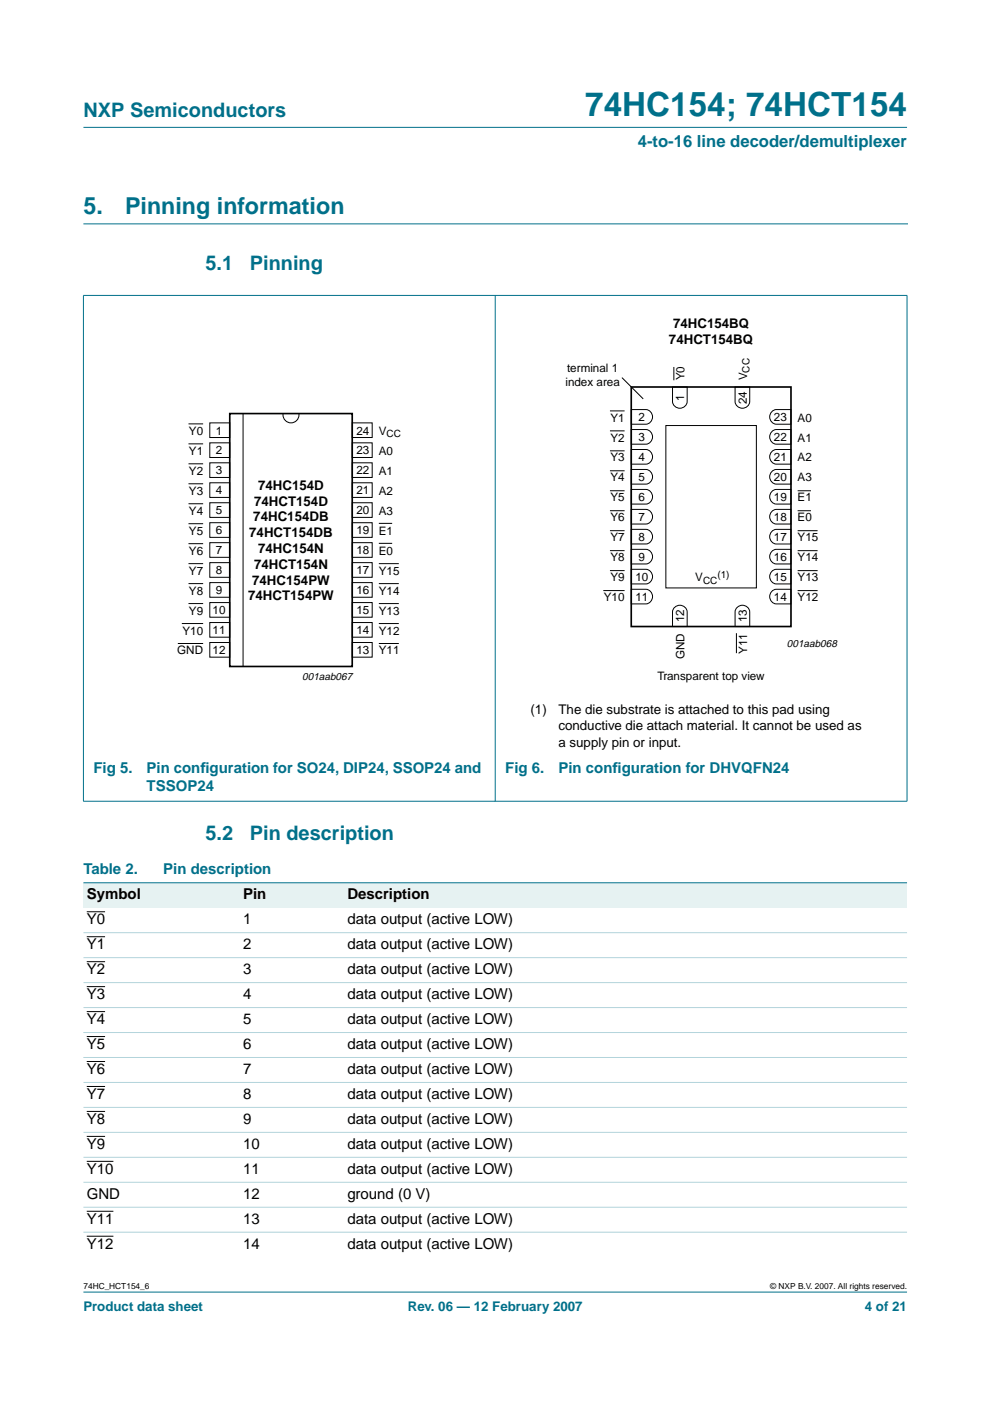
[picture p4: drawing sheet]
<svg xmlns="http://www.w3.org/2000/svg" width="210mm" height="297mm" viewBox="0 0 210 297" stroke-linecap="round" stroke-linejoin="round" font-family="sans-serif">
<g fill="#00708a" stroke="#00708a" stroke-width=".21">
<path d="M17.7 273.9h174.6z"/>
<path d="M17.7 27h174.6z"/>
<path d="M17.7 62.7v107.1z"/>
<path d="M105 62.6v107.3z"/>
<path d="M192.3 62.7v107.1z"/>
<path d="M17.6 62.6h174.8z"/>
<path d="M17.6 169.9h174.8z"/>
</g>
<path d="M17.7 47.5h174.7" fill="none" stroke="#00708a" stroke-width=".21"/>
<g fill="none" stroke="#000" stroke-width=".21">
<path d="M142.9 77.8v2.8M40 98.3h3.1M40 94.1h3.1M40 89.9h3.1M44.5 89.7h4.2v3.1h-4.2zM44.5 93.9h4.2v3.1h-4.2zM44.5 98.1h4.2v3.1h-4.2zM51.5 87.7v53.7M60 87.7a1.71 1.71 0 0 0 1.7 2 1.71 1.71 0 0 0 1.7-2M74.7 98.1h4.2v3.1h-4.2zM74.7 89.7h4.2v3.1h-4.2zM74.7 93.9h4.2v3.1h-4.2z"/>
<path d="M129.3 87.1h3.1M129.3 91.4h3.1M129.3 95.6h3.1M129.3 99.8h3.1M131.9 80.1l4.5 4.5M133.8 99.5h3.1a1.56 1.56 0 0 1 1.5 1.6 1.56 1.56 0 0 1-1.5 1.5h-3.1zM133.8 95.3h3.1a1.56 1.56 0 0 1 1.5 1.6 1.56 1.56 0 0 1-1.5 1.5h-3.1zM133.8 91.1h3.1a1.56 1.56 0 0 1 1.5 1.5 1.56 1.56 0 0 1-1.5 1.6h-3.1zM133.8 86.8h3.1a1.56 1.56 0 0 1 1.5 1.6 1.56 1.56 0 0 1-1.5 1.5h-3.1zM141.2 90.2h19.2v34.5h-19.2zM142.6 82h3.1v3.1a1.56 1.56 0 0 1-1.6 1.5 1.56 1.56 0 0 1-1.5-1.5zM155.9 82h3.1v3.1a1.56 1.56 0 0 1-1.6 1.5 1.56 1.56 0 0 1-1.5-1.5z"/>
<path d="M163.8 99.9l.8-.4h3.1v3.1h-3.1a1.57 1.57 0 0 1-1.3-1.1 1.57 1.57 0 0 1 .5-1.6zM163.8 95.6l.8-.3h3.1v3.1h-3.1a1.57 1.57 0 0 1-1.3-1.1 1.57 1.57 0 0 1 .5-1.7zM163.8 91.4l.8-.3h3.1v3.1h-3.1a1.57 1.57 0 0 1-1.3-1.1 1.57 1.57 0 0 1 .5-1.7zM163.8 87.2l.8-.4h3.1v3.1h-3.1a1.57 1.57 0 0 1-1.3-1.1 1.57 1.57 0 0 1 .5-1.6zM40 119.5h3.1M40 115.3h3.1M40 111h3.1M40 106.8h3.1M40 102.6h3.1M44.5 102.4h4.2v3.1h-4.2zM44.5 106.6h4.2v3.1h-4.2zM44.5 110.8h4.2v3.1h-4.2z"/>
<path d="M44.5 115.1h4.2v3.1h-4.2zM44.5 119.3h4.2v3.1h-4.2zM74.7 115.1h4.2v3.1h-4.2zM74.7 119.3h4.2v3.1h-4.2zM74.7 106.6h4.2v3.1h-4.2zM74.7 110.8h4.2v3.1h-4.2zM74.7 102.4h4.2v3.1h-4.2zM80.3 111h2.8M80.3 115.2h2.8M80.3 119.5h4.3M129.3 104.1h3.1M129.3 108.3h3.1"/>
<path d="M129.3 112.5h3.1M129.3 116.7h3.1M133.8 116.5h3.1a1.56 1.56 0 0 1 1.5 1.5 1.56 1.56 0 0 1-1.5 1.6h-3.1zM133.8 108h3.1a1.56 1.56 0 0 1 1.5 1.6 1.56 1.56 0 0 1-1.5 1.5h-3.1zM133.8 103.8h3.1a1.56 1.56 0 0 1 1.5 1.5 1.56 1.56 0 0 1-1.5 1.6h-3.1zM133.8 112.2h3.1a1.56 1.56 0 0 1 1.5 1.6 1.56 1.56 0 0 1-1.5 1.5h-3.1zM163.8 116.8l.8-.3h3.1v3.1h-3.1a1.57 1.57 0 0 1-1.3-1.1 1.57 1.57 0 0 1 .5-1.7zM163.8 112.6l.8-.4h3.1v3.1h-3.1a1.57 1.57 0 0 1-1.3-1.1 1.57 1.57 0 0 1 .5-1.6zM163.8 108.3l.8-.3h3.1v3.1h-3.1a1.57 1.57 0 0 1-1.3-1.1 1.57 1.57 0 0 1 .5-1.7zM163.8 104.1l.8-.3h3.1v3.1h-3.1a1.57 1.57 0 0 1-1.3-1.1 1.57 1.57 0 0 1 .5-1.7zM169.1 104.1h2.8M169.1 108.3h2.8"/>
<path d="M169.1 112.5h4.3M169.1 116.8h4.3M37.7 136.4h5.4M38.6 132.2h4.5M40 123.7h3.1M40 128h3.1M44.5 123.5h4.2v3.1h-4.2zM44.5 127.8h4.2v3.1h-4.2zM44.5 132h4.2v3.1h-4.2zM44.5 136.2h4.2v3.1h-4.2zM74.7 132h4.2v3.1h-4.2zM74.7 136.2h4.2v3.1h-4.2z"/>
<path d="M74.7 123.5h4.2v3.1h-4.2zM74.7 127.8h4.2v3.1h-4.2zM80.3 123.7h4.3M80.3 128h4.3M80.3 132.2h4.3M80.3 136.4h4.3M127.9 125.2h4.5M129.3 121h3.1M133.8 124.9h3.1a1.56 1.56 0 0 1 1.5 1.6 1.56 1.56 0 0 1-1.5 1.5h-3.1zM133.8 120.7h3.1a1.56 1.56 0 0 1 1.5 1.6 1.56 1.56 0 0 1-1.5 1.5h-3.1zM142.9 128.9a1.57 1.57 0 0 1 1.7-.5 1.57 1.57 0 0 1 1.1 1.3v3.1h-3.1v-3.1zM156.1 134.2v4.3"/>
<path d="M156.2 128.9a1.57 1.57 0 0 1 1.6-.5 1.57 1.57 0 0 1 1.2 1.3v3.1h-3.1v-3.1zM163.8 125.3l.8-.4h3.1v3.1h-3.1a1.57 1.57 0 0 1-1.3-1.1 1.57 1.57 0 0 1 .5-1.6zM163.8 121l.8-.3h3.1v3.1h-3.1a1.57 1.57 0 0 1-1.3-1.1 1.57 1.57 0 0 1 .5-1.7zM169.1 125.2h4.3M169.1 121h4.3"/>
</g>
<path d="M48.7 87.7h26v53.6h-26zM133.8 82.1h33.9v50.7h-33.9z" fill="none" stroke="#000" stroke-width=".35"/>
<g fill="#e6f2f2">
<path d="M17.7 187.2h33.1v5.3h-33.1z" fill-rule="evenodd"/>
<path d="M50.8 187.2h22.1v5.3h-22.1z" fill-rule="evenodd"/>
<path d="M72.9 187.2h119.4v5.3h-119.4z" fill-rule="evenodd"/>
</g>
<g fill="none" stroke="#000" stroke-width=".21">
<path d="M18.4 193.3h3.9M18.4 198.6h3.9M18.4 203.9h3.9M18.4 209.2h3.9M18.4 214.5h3.9M18.4 219.8h3.9M18.4 225.1h3.9M18.4 230.4h3.9M18.4 235.6h3.9M18.4 240.9h3.9M18.4 246.2h5.6M18.4 256.8h5.6"/>
<path d="M18.4 262.1h5.6"/>
</g>
<path d="M17.7 187.2h174.6z" fill="#00708a" stroke="#00708a" stroke-width=".21"/>
<g fill="#b3d4db" stroke="#b3d4db" stroke-width=".21">
<path d="M17.7 197.7h174.6z"/>
<path d="M17.7 203h174.6z"/>
<path d="M17.7 208.3h174.6z"/>
<path d="M17.7 213.6h174.6z"/>
<path d="M17.7 218.9h174.6z"/>
<path d="M17.7 224.2h174.6z"/>
<path d="M17.7 229.5h174.6z"/>
<path d="M17.7 234.8h174.6z"/>
<path d="M17.7 240.1h174.6z"/>
<path d="M17.7 245.4h174.6z"/>
<path d="M17.7 250.7h174.6z"/>
<path d="M17.7 256h174.6z"/>
<path d="M17.7 261.2h174.6z"/>
</g>
<text font-size="7.1" fill="#00708a" x="124.1" y="24.7">74HC154; 74HCT154</text>
<g font-size="4.9" fill="#00708a">
<text x="17.7" y="45.5">5.</text>
<text x="26.5" y="45.5">Pinning information</text>
</g>
<g font-size="4.2" fill="#00708a">
<text x="17.7" y="24.9">NXP Semiconductors</text>
<text x="43.6" y="57.3">5.1</text>
<text x="53" y="57.3">Pinning</text>
<text x="43.6" y="178">5.2</text>
<text x="53" y="178">Pin description</text>
</g>
<text font-size="3.5" fill="#00708a" x="135.2" y="31.1">4-to-16 line decoder/demultiplexer</text>
<g font-size="3.2" fill="#00708a">
<text x="19.8" y="163.9">Fig 5.</text>
<text x="31.1" y="167.8">TSSOP24</text>
<text x="31.1" y="163.9">Pin conf</text>
<text x="42.5" y="163.9">iguration for SO24, DIP24, SSOP24 and</text>
<text x="107.1" y="163.9">Fig 6.</text>
<text x="118.4" y="163.9">Pin conf</text>
<text x="129.9" y="163.9">iguration for DHVQFN24</text>
<text x="17.7" y="185.4">Table 2.</text>
<text x="34.6" y="185.4">Pin description</text>
</g>
<g font-size="3.2">
<text x="18.4" y="190.7">Symbol</text>
<text x="51.5" y="190.7">Pin</text>
<text x="73.7" y="190.7">Description</text>
<text x="18.4" y="196">Y0</text>
<text x="51.5" y="196">1</text>
<text x="73.7" y="196">data output (active LOW)</text>
<text x="18.4" y="201.3">Y1</text>
<text x="51.5" y="201.3">2</text>
<text x="73.7" y="201.3">data output (active LOW)</text>
<text x="18.4" y="206.6">Y2</text>
<text x="51.5" y="206.6">3</text>
<text x="73.7" y="206.6">data output (active LOW)</text>
<text x="18.4" y="211.9">Y3</text>
<text x="51.5" y="211.9">4</text>
<text x="73.7" y="211.9">data output (active LOW)</text>
<text x="18.4" y="217.2">Y4</text>
<text x="51.5" y="217.2">5</text>
<text x="73.7" y="217.2">data output (active LOW)</text>
<text x="18.4" y="222.4">Y5</text>
<text x="18.4" y="227.7">Y6</text>
<text x="51.5" y="222.4">6</text>
<text x="51.5" y="227.7">7</text>
<text x="73.7" y="222.4">data output (active LOW)</text>
<text x="73.7" y="227.7">data output (active LOW)</text>
<text x="18.4" y="233">Y7</text>
<text x="51.5" y="233">8</text>
<text x="73.7" y="233">data output (active LOW)</text>
<text x="18.4" y="238.3">Y8</text>
<text x="51.5" y="238.3">9</text>
<text x="73.7" y="238.3">data output (active LOW)</text>
<text x="18.4" y="243.6">Y9</text>
<text x="51.5" y="243.6">10</text>
<text x="73.7" y="243.6">data output (active LOW)</text>
<text x="18.4" y="248.9">Y10</text>
<text x="51.5" y="248.9">11</text>
<text x="73.7" y="248.9">data output (active LOW)</text>
<text x="18.4" y="254.2">GND</text>
<text x="51.5" y="254.2">12</text>
<text x="73.7" y="254.2">ground (0 V)</text>
<text x="18.4" y="259.5">Y11</text>
<text x="51.5" y="259.5">13</text>
<text x="73.7" y="259.5">data output (active LOW)</text>
<text x="18.4" y="264.8">Y12</text>
<text x="51.5" y="264.8">14</text>
<text x="73.7" y="264.8">data output (active LOW)</text>
</g>
<g font-size="2.8">
<text x="142.7" y="69.6">74HC154BQ</text>
<text x="141.8" y="73">74HCT154BQ</text>
<text x="53.9" y="107.2">74HCT154D</text>
<text x="54.7" y="103.8">74HC154D</text>
<text x="52.8" y="113.9">74HCT154DB</text>
<text x="53.7" y="110.6">74HC154DB</text>
<text x="54.7" y="117.3">74HC154N</text>
<text x="53.5" y="124">74HC154PW</text>
<text x="53.9" y="120.6">74HCT154N</text>
<text x="52.6" y="127.3">74HCT154PW</text>
<text x="112.5" y="151.3">(1)</text>
<text x="118.4" y="154.8">conductive die attach material. It cannot be used as</text>
<text x="118.4" y="151.3">The die substrate is attached to this pad using</text>
<text x="118.4" y="158.4">a supply pin or input.</text>
</g>
<g font-size="2.8" fill="#00708a">
<text x="17.7" y="278">Product data sheet</text>
<text x="86.5" y="278">Rev. 06 — 12 February 2007</text>
<text x="183.4" y="278">4 of 21</text>
</g>
<g font-size="2.5">
<text x="119.9" y="81.9">index area</text>
<text x="120.2" y="78.9">terminal 1</text>
<text x="145.1" y="80.6" transform="rotate(-90 145.1 80.6)">Y0</text>
<text x="158.4" y="80.6" transform="rotate(-90 158.4 80.6)">V</text>
<text x="129.4" y="89.4">Y1</text>
<text x="135.4" y="89.3">2</text>
<text x="145.1" y="85" transform="rotate(-90 145.1 85)">1</text>
<text x="158.3" y="85.7" transform="rotate(-90 158.3 85.7)">24</text>
<text x="164.1" y="89.3">23</text>
<text x="169.1" y="89.4">A0</text>
<text x="40.1" y="92.2">Y0</text>
<text x="45.8" y="92.1">1</text>
<text x="75.6" y="92.1">24</text>
<text x="80.3" y="92.2">V</text>
<text x="129.4" y="93.6">Y2</text>
<text x="135.4" y="93.5">3</text>
<text x="164.1" y="93.5">22</text>
<text x="169.1" y="93.6">A1</text>
<text x="40.1" y="96.4">Y1</text>
<text x="40.1" y="100.7">Y2</text>
<text x="45.8" y="96.4">2</text>
<text x="45.8" y="100.6">3</text>
<text x="75.6" y="100.6">22</text>
<text x="75.6" y="96.4">23</text>
<text x="80.3" y="96.4">A0</text>
<text x="80.3" y="100.7">A1</text>
<text x="129.4" y="97.8">Y3</text>
<text x="135.4" y="97.8">4</text>
<text x="164.1" y="97.8">21</text>
<text x="169.1" y="97.8">A2</text>
<text x="40.1" y="104.9">Y3</text>
<text x="45.8" y="104.8">4</text>
<text x="75.6" y="104.8">21</text>
<text x="80.3" y="104.9">A2</text>
<text x="129.4" y="106.3">Y5</text>
<text x="129.4" y="102.1">Y4</text>
<text x="135.4" y="106.2">6</text>
<text x="135.4" y="102">5</text>
<text x="164.1" y="106.2">19</text>
<text x="164.1" y="102">20</text>
<text x="169.1" y="106.3">E1</text>
<text x="169.1" y="102.1">A3</text>
<text x="40.1" y="109.1">Y4</text>
<text x="40.1" y="113.4">Y5</text>
<text x="45.8" y="109.1">5</text>
<text x="45.8" y="113.3">6</text>
<text x="75.6" y="109.1">20</text>
<text x="75.6" y="113.3">19</text>
<text x="80.3" y="109.1">A3</text>
<text x="80.3" y="113.4">E1</text>
<text x="129.4" y="110.5">Y6</text>
<text x="135.4" y="110.5">7</text>
<text x="164.1" y="110.5">18</text>
<text x="169.1" y="110.5">E0</text>
<text x="40.1" y="117.6">Y6</text>
<text x="45.8" y="117.5">7</text>
<text x="75.6" y="117.5">18</text>
<text x="80.3" y="117.6">E0</text>
<text x="129.4" y="119">Y8</text>
<text x="129.4" y="114.8">Y7</text>
<text x="135.4" y="118.9">9</text>
<text x="135.4" y="114.7">8</text>
<text x="164.1" y="118.9">16</text>
<text x="164.1" y="114.7">17</text>
<text x="169.1" y="119">Y14</text>
<text x="169.1" y="114.8">Y15</text>
<text x="40.1" y="121.8">Y7</text>
<text x="45.8" y="121.8">8</text>
<text x="45.8" y="126">9</text>
<text x="75.6" y="126">16</text>
<text x="75.6" y="121.8">17</text>
<text x="80.3" y="121.8">Y15</text>
<text x="129.4" y="123.2">Y9</text>
<text x="134.7" y="123.2">10</text>
<text x="147.4" y="123.2">V</text>
<text x="164.1" y="123.2">15</text>
<text x="169.1" y="123.2">Y13</text>
<text x="40.1" y="126.1">Y8</text>
<text x="40.1" y="130.3">Y9</text>
<text x="45.1" y="130.2">10</text>
<text x="75.6" y="130.2">15</text>
<text x="80.3" y="126.1">Y14</text>
<text x="80.3" y="130.3">Y13</text>
<text x="128" y="127.5">Y10</text>
<text x="134.7" y="127.4">11</text>
<text x="145.1" y="132" transform="rotate(-90 145.1 132)">12</text>
<text x="158.3" y="132" transform="rotate(-90 158.3 132)">13</text>
<text x="164.1" y="127.4">14</text>
<text x="169.1" y="127.5">Y12</text>
<text x="38.7" y="134.5">Y10</text>
<text x="45.1" y="134.5">11</text>
<text x="75.6" y="134.5">14</text>
<text x="80.3" y="134.5">Y12</text>
<text x="37.6" y="138.8">GND</text>
<text x="45.1" y="138.7">12</text>
<text x="75.6" y="138.7">13</text>
<text x="80.3" y="138.8">Y11</text>
<text x="145.1" y="139.7" transform="rotate(-90 145.1 139.7)">GND</text>
<text x="158.4" y="138.6" transform="rotate(-90 158.4 138.6)">Y11</text>
<text x="139.4" y="144.1">Transparent top view</text>
</g>
<g font-size="2.2">
<text x="166.9" y="137.1">001aab068</text>
<text x="64.1" y="144.1">001aab067</text>
</g>
<g font-size="2.1">
<text x="158.9" y="79" transform="rotate(-90 158.9 79)">CC</text>
<text x="82" y="92.7">CC</text>
<text x="149.1" y="123.7">CC</text>
<text x="152.1" y="122.5">(1)</text>
</g>
<g font-size="1.8">
<text x="17.7" y="273.4">74HC_HCT154_6</text>
<text x="163.3" y="273.4">© NXP B.V. 2007. All rights reserved.</text>
</g>
</svg>
